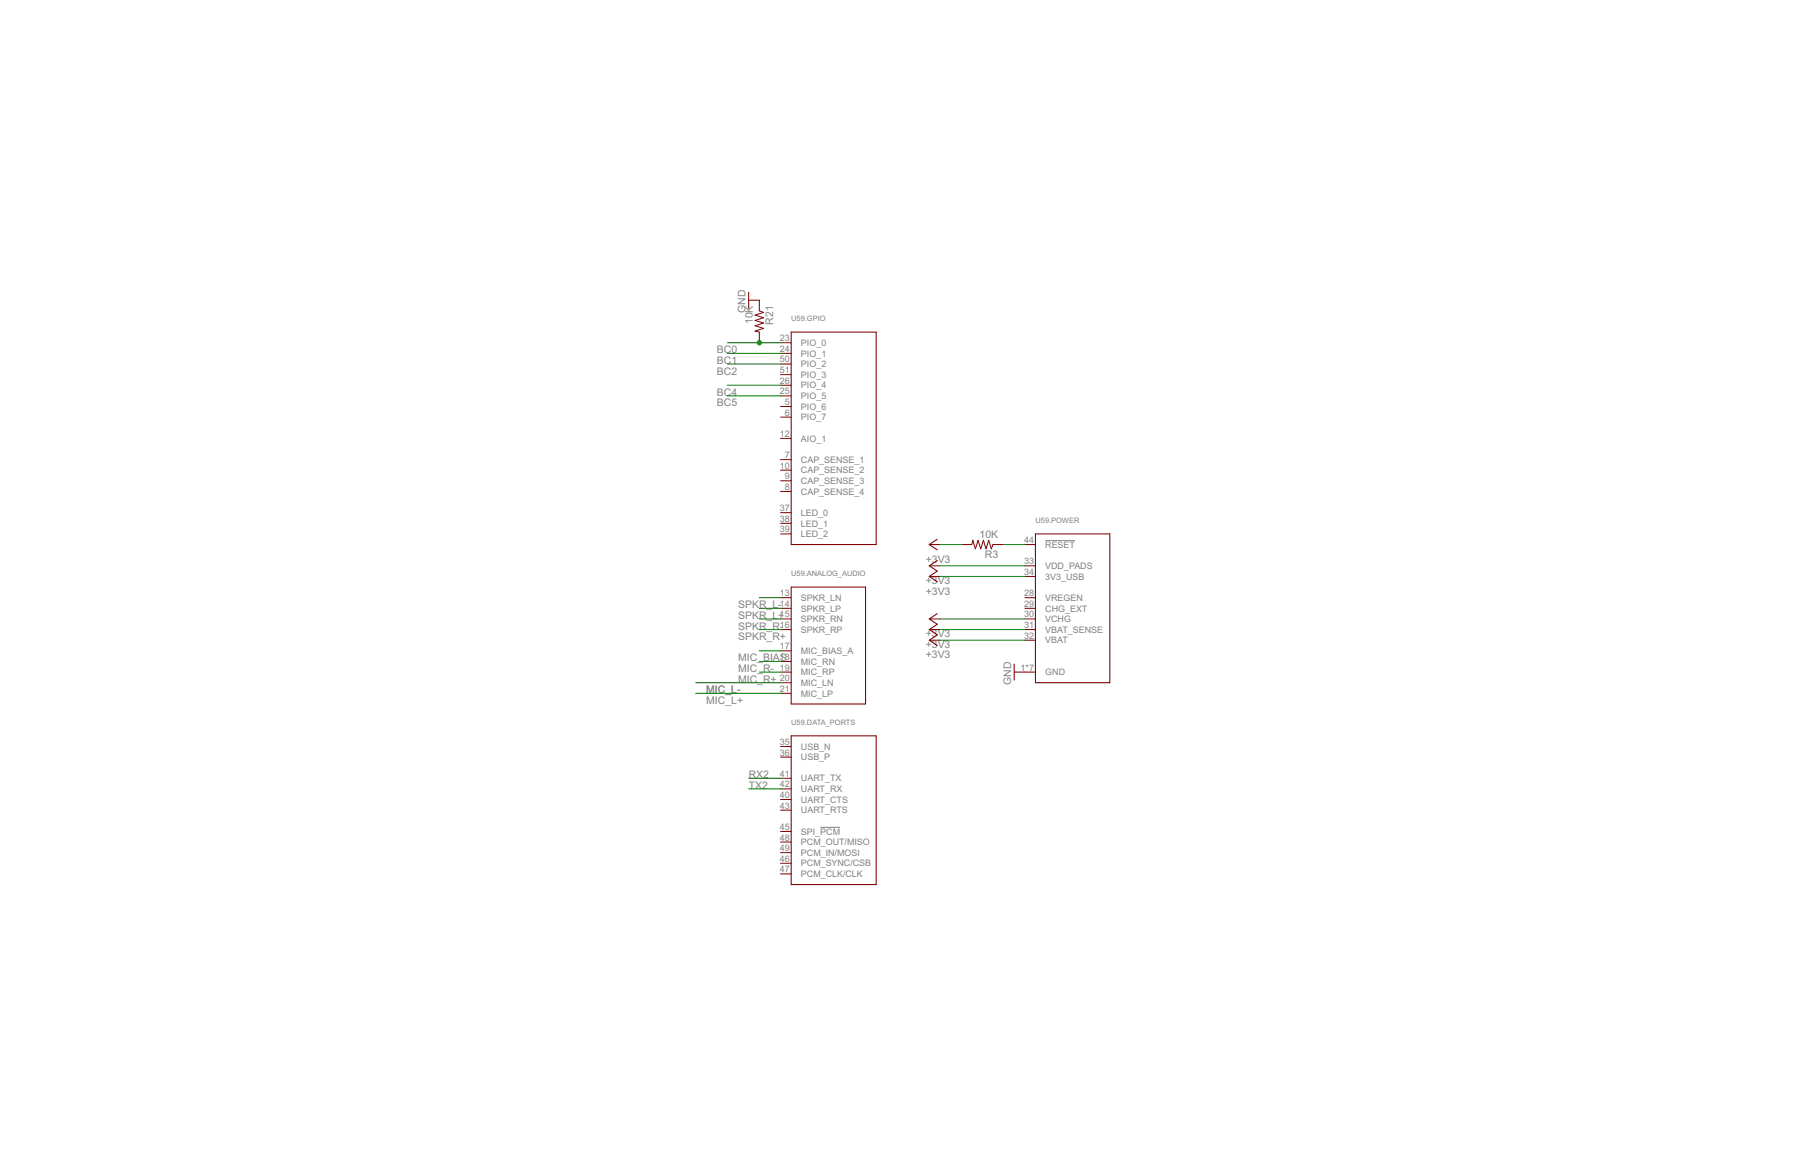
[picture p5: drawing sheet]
<svg xmlns="http://www.w3.org/2000/svg" width="432mm" height="279mm" viewBox="0 0 432 279" stroke-linecap="round" stroke-linejoin="round" font-family="sans-serif">
<path d="M249.9 129.2h7.1M196.1 197.7h4.8" fill="none" stroke="#808080" stroke-width=".24"/>
<g fill="none" stroke="#800000" stroke-width=".24">
<path d="M179 71.8h2.5v2.5l1.1 .4-2.1 .6 2.1 .6-2.1 .7 2.1 .6-2.1 .7 2.1 .6-2.1 .6 1 .3v2.5M186.6 81.9h2.6M186.6 84.5h2.6M186.6 87h2.6M186.6 89.5h2.6M186.6 92.1h2.6M186.6 94.6h2.6M186.6 97.2h2.6M186.6 99.7h2.6M186.6 104.8h2.6M186.6 109.9h2.6M186.6 112.4h2.6"/>
<path d="M186.6 114.9h2.6M186.6 117.5h2.6M186.6 122.5h2.6M186.6 125.1h2.6M186.6 127.6h2.6M222.2 135.2h2.5M222.2 137.8h2.5M222.2 130.2h2.5M229.8 130.2h2.5l.3-1.1 .6 2.1 .6-2.1 .7 2.1 .6-2.1 .7 2.1 .6-2.1 .6 2.1 .4-1h2.5M245 135.2h2.6M245 137.8h2.6M245 130.2h2.6"/>
<path d="M186.6 142.9h2.6M186.6 145.4h2.6M186.6 147.9h2.6M186.6 150.5h2.6M186.6 155.6h2.6M186.6 158.1h2.6M222.2 147.9h2.5M222.2 150.5h2.5M222.2 153h2.5M245 142.9h2.6M245 145.4h2.6M245 147.9h2.6"/>
<path d="M245 150.5h2.6M245 153h2.6M186.6 160.6h2.6M186.6 163.2h2.6M186.6 165.7h2.6M186.6 178.4h2.6M242.5 160.6h5.1M186.6 181h2.6M186.6 186h2.6M186.6 188.6h2.6M186.6 191.1h2.6M186.6 193.6h2.6"/>
<path d="M186.6 198.7h2.6M186.6 201.3h2.6M186.6 203.8h2.6M186.6 206.3h2.6M186.6 208.9h2.6"/>
</g>
<path d="M179 69.8v3.9M189.2 79.4h20.3v50.8h-20.3zM224.1 134l-1.9 1.2 1.9 1.3-1.9 1.3 1.9 1.2M224.1 128.9l-1.9 1.3 1.9 1.2M247.6 127.6h17.7v35.6h-17.7zM189.2 140.3h17.7v28h-17.7zM224.1 146.7l-1.9 1.2 1.9 1.3-1.9 1.3 1.9 1.2-1.9 1.3 1.9 1.3M242.5 158.7v3.8M189.2 175.9h20.3v35.5h-20.3z" fill="none" stroke="#800000" stroke-width=".25"/>
<g fill="none" stroke="#008000" stroke-width=".24">
<path d="M173.9 81.9h12.7M173.9 84.5h12.7M173.9 94.6h12.7M173.9 87h12.7M173.9 92.1h12.7M224.7 135.2h20.3M224.7 137.8h20.3M224.7 130.2h5.1M239.9 130.2h5.1M181.5 155.6h5.1M181.5 145.4h5.1M181.5 150.5h5.1"/>
<path d="M181.5 142.9h5.1M181.5 147.9h5.1M181.5 158.1h5.1M224.7 150.5h20.3M224.7 147.9h20.3M224.7 153h20.3M166.3 163.2h20.3M166.3 165.7h20.3M181.5 160.6h5.1M179 186h7.6M179 188.6h7.6"/>
</g>
<circle cx="181.5" cy="81.9" r=".51" fill="#008000" stroke="#008000" stroke-width=".24"/>
<g font-size="2.8" fill="#808080">
<text x="178.3" y="74.8" transform="rotate(-90 178.3 74.8)">GND</text>
<text x="180" y="77.5" transform="rotate(-90 180 77.5)">10K</text>
<text x="184.8" y="77.6" transform="rotate(-90 184.8 77.6)">R21</text>
<text x="171.4" y="84.5">BC0</text>
<text x="171.4" y="87">BC1</text>
<text x="171.4" y="89.5">BC2</text>
<text x="171.4" y="94.6">BC4</text>
<text x="171.4" y="97.1">BC5</text>
<text x="234.2" y="128.6">10K</text>
<text x="221.3" y="134.5">+3V3</text>
<text x="235.5" y="133.4">R3</text>
<text x="221.3" y="139.6">+3V3</text>
<text x="221.3" y="142.1">+3V3</text>
<text x="176.5" y="147.9">SPKR_L+</text>
<text x="176.5" y="145.4">SPKR_L-</text>
<text x="176.5" y="153">SPKR_R+</text>
<text x="176.5" y="150.5">SPKR_R-</text>
<text x="221.3" y="152.3">+3V3</text>
<text x="221.3" y="154.8">+3V3</text>
<text x="176.5" y="158.1">MIC_BIAS</text>
<text x="176.5" y="160.6">MIC_R-</text>
<text x="221.3" y="157.3">+3V3</text>
<text x="168.9" y="165.7">MIC_L-</text>
<text x="176.5" y="163.2">MIC_R+</text>
<text x="241.7" y="163.6" transform="rotate(-90 241.7 163.6)">GND</text>
<text x="168.9" y="168.2">MIC_L+</text>
<text x="179" y="186">RX2</text>
<text x="179" y="188.6">TX2</text>
</g>
<g font-size="2.4" fill="#808080">
<text x="186.4" y="81.6">23</text>
<text x="191.5" y="82.7">PIO_0</text>
<text x="186.4" y="84.1">24</text>
<text x="186.4" y="86.6">50</text>
<text x="186.4" y="89.2">51</text>
<text x="191.5" y="85.2">PIO_1</text>
<text x="191.5" y="87.8">PIO_2</text>
<text x="186.4" y="91.7">26</text>
<text x="186.4" y="94.3">25</text>
<text x="191.5" y="90.3">PIO_3</text>
<text x="191.5" y="92.8">PIO_4</text>
<text x="191.5" y="95.4">PIO_5</text>
<text x="187.6" y="96.8">5</text>
<text x="187.6" y="99.3">6</text>
<text x="191.5" y="97.9">PIO_6</text>
<text x="191.5" y="100.4">PIO_7</text>
<text x="186.4" y="104.4">12</text>
<text x="191.5" y="105.5">AIO_1</text>
<text x="186.4" y="112">10</text>
<text x="187.6" y="109.5">7</text>
<text x="191.5" y="110.6">CAP_SENSE_1</text>
<text x="191.5" y="113.1">CAP_SENSE_2</text>
<text x="187.6" y="114.6">9</text>
<text x="187.6" y="117.1">8</text>
<text x="191.5" y="115.7">CAP_SENSE_3</text>
<text x="191.5" y="118.2">CAP_SENSE_4</text>
<text x="186.4" y="122.2">37</text>
<text x="186.4" y="124.7">38</text>
<text x="191.5" y="123.3">LED_0</text>
<text x="191.5" y="125.8">LED_1</text>
<text x="186.4" y="127.3">39</text>
<text x="191.5" y="128.4">LED_2</text>
<text x="244.8" y="129.8">44</text>
<text x="249.9" y="130.9">RESET</text>
<text x="244.8" y="134.9">33</text>
<text x="244.8" y="137.4">34</text>
<text x="249.9" y="136">VDD_PADS</text>
<text x="186.4" y="142.5">13</text>
<text x="191.5" y="143.6">SPKR_LN</text>
<text x="244.8" y="142.5">28</text>
<text x="249.9" y="143.6">VREGEN</text>
<text x="249.9" y="138.5">3V3_USB</text>
<text x="186.4" y="145">14</text>
<text x="186.4" y="147.6">15</text>
<text x="191.5" y="146.2">SPKR_LP</text>
<text x="191.5" y="148.7">SPKR_RN</text>
<text x="244.8" y="147.6">30</text>
<text x="244.8" y="145">29</text>
<text x="249.9" y="148.7">VCHG</text>
<text x="249.9" y="146.2">CHG_EXT</text>
<text x="186.4" y="150.1">16</text>
<text x="186.4" y="155.2">17</text>
<text x="191.5" y="151.2">SPKR_RP</text>
<text x="244.8" y="152.7">32</text>
<text x="244.8" y="150.1">31</text>
<text x="249.9" y="153.8">VBAT</text>
<text x="249.9" y="151.2">VBAT_SENSE</text>
<text x="186.4" y="157.7">18</text>
<text x="186.4" y="160.3">19</text>
<text x="191.5" y="156.3">MIC_BIAS_A</text>
<text x="191.5" y="158.9">MIC_RN</text>
<text x="191.5" y="161.4">MIC_RP</text>
<text x="244" y="160.3">1*7</text>
<text x="249.9" y="161.4">GND</text>
<text x="186.4" y="162.8">20</text>
<text x="186.4" y="165.4">21</text>
<text x="191.5" y="163.9">MIC_LN</text>
<text x="191.5" y="166.5">MIC_LP</text>
<text x="186.4" y="178">35</text>
<text x="191.5" y="179.2">USB_N</text>
<text x="186.4" y="180.6">36</text>
<text x="186.4" y="185.7">41</text>
<text x="191.5" y="181.7">USB_P</text>
<text x="186.4" y="188.2">42</text>
<text x="186.4" y="190.7">40</text>
<text x="191.5" y="186.8">UART_TX</text>
<text x="191.5" y="189.3">UART_RX</text>
<text x="191.5" y="191.9">UART_CTS</text>
<text x="186.4" y="193.3">43</text>
<text x="191.5" y="194.4">UART_RTS</text>
<text x="186.4" y="198.4">45</text>
<text x="186.4" y="200.9">48</text>
<text x="186.4" y="203.4">49</text>
<text x="191.5" y="199.5">SPI_PCM</text>
<text x="191.5" y="202">PCM_OUT/MISO</text>
<text x="186.4" y="206">46</text>
<text x="186.4" y="208.5">47</text>
<text x="191.5" y="204.6">PCM_IN/MOSI</text>
<text x="191.5" y="207.1">PCM_SYNC/CSB</text>
<text x="191.5" y="209.6">PCM_CLK/CLK</text>
</g>
<g font-size="2" fill="#808080">
<text x="189.2" y="76.8">U59.GPIO</text>
<text x="247.6" y="125.1">U59.POWER</text>
<text x="189.2" y="137.8">U59.ANALOG_AUDIO</text>
<text x="189.2" y="173.3">U59.DATA_PORTS</text>
</g>
</svg>
